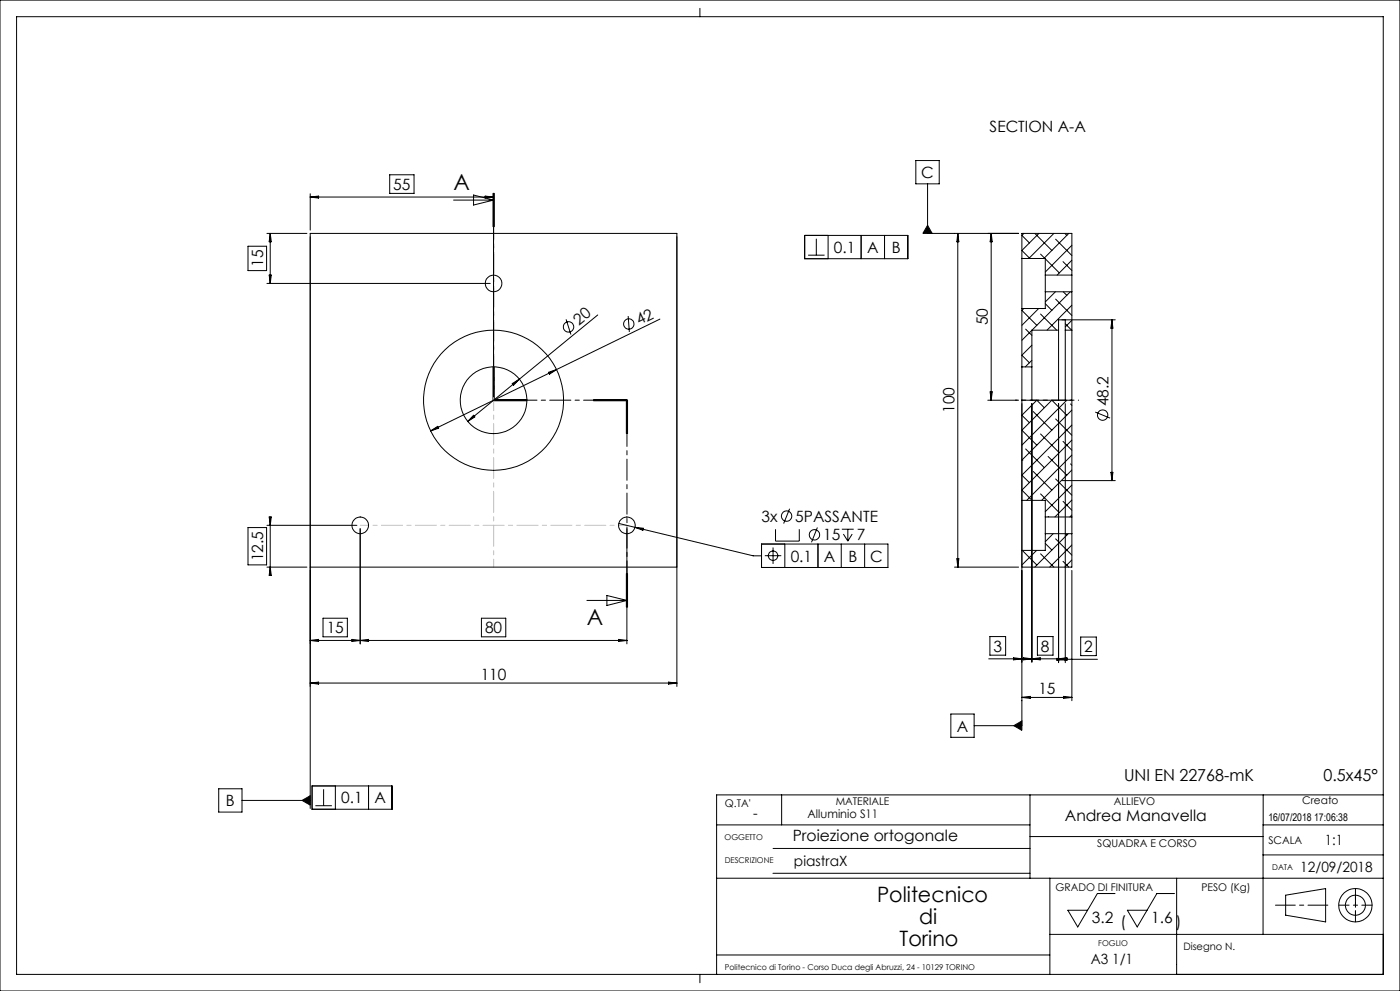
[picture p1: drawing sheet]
<svg xmlns="http://www.w3.org/2000/svg" width="420mm" height="297mm" viewBox="0 0 420 297" stroke-linecap="round" stroke-linejoin="round" font-family="sans-serif">
<g fill="none" stroke="#000" stroke-width=".3">
<path d="M0 0h420v297h-420zM5 5h410v287h-410zM210 2.5v2.5M93.1 58.1v10.9M93.1 59.1l2.5-.3v.6zM93.1 59.1h55M116.9 52.4h7.3v5.6h-7.3zM136.1 60h12M142.1 58.5l6 1.5-6 1.5zM145.6 58.8l2.5 .3-2.5 .3zM147.9 57.9v10M148.1 57.9v62h10"/>
<path d="M148.3 57.9v10M274.7 48.1h7.1v7h-7.1zM278.3 55.1v14.9h27.3M74.4 73.8h5.6v7.3h-5.6zM80.1 70h12M81.1 70l.3 2.5h-.6zM81.1 70v14.9M241.4 70.6h30.9v6.9h-30.9zM242.4 76.5h5M244.9 71.5v5M248.4 70.6v6.9M258.3 70.6v6.9"/>
<path d="M265.4 70.6v6.9M278.3 67.5l1.3 2.5h-2.7zM287.3 70l.4 2.5h-.6zM287.3 70v100M297.4 70v49.9M297.4 70l.3 2.5h-.7zM306.6 77.5v15M306.6 77.5v-7.5h15v12.4M306.6 77.5h7v4.9M307.2 70l-.6 .6 2.2 2.2M310.4 70l5.2 5.1M311.7 70l-5.1 5.1 2.4 2.4"/>
<path d="M312.2 76.2l1.3 1.3M313.6 77.6l4.2 4.2M316.2 70l-7.6 7.5M316.7 71.7l4.9 4.9M318.9 78.4l2.7 2.7M319.4 70l.6 .6M320.6 70l-7.4 7.5M321.6 73.5l-8 8M321.6 78l-4.5 4.4M80.1 84.9h67M80.8 82.4h.6l-.3 2.5zM169.8 95.7l1.5 4.6"/>
<path d="M179.3 94.4l-39 31.9M188.5 94.7l.3 4.8M198 95.6l-68.8 33.5M306.6 92.5v17.5M307.1 92.5l-.5 .5 4.4 4.5M307.7 98.6l1.9 1.9M311.6 92.5l-5 5M312.2 94.1l4.8 4.9M313.6 91l2 2M313.6 82.4v5.1M313.6 82.4h8M313.6 87.5v5h-7"/>
<path d="M313.6 87.5h8M316.6 87.5l-3 3M316.7 89.6l4.9 4.9M317.6 99v20.9M317.6 99h-8v11M319 87.5l1 1M319.6 97l1.9 2M319.6 99v20.9M319.6 95.8v3.2M319.6 99h2M321.1 87.5l-14.5 14.5M321.6 91.5l-7.5 7.5"/>
<path d="M321.6 96l-2 2M321.6 82.4v5.1M321.6 99v20.9M321.6 87.5v11.5M333.6 95.8v48.2M333.6 95.8l.3 2.6h-.6zM334.6 95.8h-17v3.2M147.9 109.9v10M148.1 119.8h10M148.3 109.9v10zM153.7 115l2.1-1.4-1.7 1.9zM164.6 111.6l2.3-.8-2 1.3z"/>
<path d="M178.1 119.9h10v10M178.1 119.8h10M187.9 119.9v10M188.3 119.9v10M296.3 119.9h9.3M297 117.4h.7l-.3 2.5zM306.6 110v9.9M306.6 119.9h15M306.6 119.9v97.6h-14.4M306.6 110h3M309.6 103.5l-3 3 2.2 2.2M309.6 108l-2 2"/>
<path d="M309.6 110v9.9M320 119.9l-13.4 13.5M321.6 119.9v35M129.2 129.1l2.1-1.3 .3 .5zM142.1 124.5l.4 .5-2.2 1.3zM148.1 120.1h10M178.1 120.1h10M306.6 137.9h.1M307.7 134.5l5.6 5.7M309.6 121v77.4M310 123.3l5.6 5.6M312.2 130.1l5.6 5.6"/>
<path d="M313.3 122.2l-2.3-2.3-4.4 4.6 2.2 2.2M314.4 136.8l5.6 5.6M316.7 125.6l4.9 4.9M317.6 121v77.6M318.9 132.3l2.7 2.6M319.6 121v77.6M320 124.5l-4.4-4.6-9 9 4.4 4.5M321.2 139l.4 .4M321.2 121.1l.4 .4M321.6 131.9l-15 15 3 3.1M321.6 122.9l-15 15M321.6 127.4l-15 15 2.2 2.2"/>
<path d="M321.6 136.4l-13.6 13.6M328.6 123.5l4.4 1.8M74.4 158.1h5.6v11.2h-5.6zM80.1 157.4h27M80.8 154.9h.6l-.3 2.5zM81.1 154.9v17.5M108.1 158.5v34.5M185.6 156.9l40.4 9.7h2.5M188.1 158.5v34.5M190.5 158l2.5 .3-.1 .6zM232.7 158.6v3.6h7.1v-3.6M236.9 152.5l-1.8 4.4"/>
<path d="M245.2 158.1l-1.7 4.4M252.6 158.6h3.5M254.4 158.6v3.6M310 141.3l5.6 5.6M312.2 148l5.6 5.6M313.6 154.9v-4.9h-7v15h7v-5.1M313.6 154.9v5M313.6 154.9h8M313.6 159.9h8M314.4 154.8l.2 .1M315.9 159.9l-2.3 2.4M316.7 143.5l4.9 4.9"/>
<path d="M318.6 144h16M318.9 150.2l2.7 2.7M319.6 159.9l.4 .5M320.5 159.9l-10.1 10.1M321.6 140.9l-9.1 9.1M321.6 145.4l-8 7.9M321.6 149.9l-5.1 5M321.6 154.3l-.6 .6M321.6 154.9v5M321.6 159.9v10.1h-15M333.3 141.6h.6l-.3 2.4zM80.1 170h12"/>
<path d="M81.1 170l.3 2.4h-.6zM93.1 170h110M176.1 179.9h12M182.1 178.5l6 1.4-6 1.6zM187.9 171.9v10M188.3 171.9v10M228.5 163.1h37.9v7h-37.9zM229.4 166.5h5M231.9 164.1v4.9M235.4 163.1v7M245.4 163.1v7M252.4 163.1v7"/>
<path d="M253 160.1l1.4 2.1M255.7 160.1l-1.3 2.1M259.4 163.1v7M286.3 170h19.3M287.1 167.5h.6l-.4 2.5zM306.7 165l4.3 4.3M311 165l-4.4 4.3M312.2 166l4 4M313.6 162.9l2 1.9M316.7 161.5l4.9 4.9M318.9 168.2l1.7 1.8M321.6 163.3l-6.7 6.7"/>
<path d="M321.6 167.8l-2.2 2.2M321.6 171v39M93.1 191.9h95M93.1 191.9l2.5-.3v.7zM96.9 185.3h7.3v5.5h-7.3zM105.6 191.6v.7l5-.7v.7zM144.4 185.3h7.3v5.5h-7.3zM185.6 191.6l2.5 .3-2.5 .4zM296.6 197.4h23.5M297 190.8h4.7v5.6h-4.7zM304.1 197.1l2.5 .3-2.5 .4zM307.1 197.1l5 .7v-.7l-5 .7z"/>
<path d="M311.2 190.8h4.7v5.6h-4.7zM317.1 197.3l2.5 .3-2.5 .3zM317.6 197.6h11.6M317.6 197.6l2.5 .3v-.8l-2.5 .3 2.5 .4M320.1 197.3l-2.5 .3M324.2 190.9h4.7v5.6h-4.7zM93.1 204.7l2.5-.3v.6zM93.1 204.7h110M200.6 204.4l2.5 .3-2.5 .3zM203.1 205.7v-135.7h-110v172.3M285.3 214h6.9v7h-6.9zM304.1 217.5l2.5-1.4v2.8z"/>
<path d="M306.6 209h15M306.6 209l2.5-.3v.6zM319.1 208.7l2.5 .3-2.5 .3zM65.6 236.4h7v7h-7zM72.6 239.9h20.5M90.6 239.9l2.5-1.4v2.8zM93.6 235.5h24v7h-24zM97.1 236.5v5M100.6 235.5v7M110.6 235.5v7M234.5 238.2v9M309 238.2v25"/>
<path d="M379 238.2v9M415 238.2h-200v53.8M94.6 241.5h5M215 247.2h94M231.9 254.3h77.1M309 250.7h69.9M378.9 256.2h36.1M415 247.2h-36.1v32.8M215 263.2h200M231.9 261.7h77.1M315 263.2v28.8M334.5 267.8h-5.3l-5.9 10-2.9-5h5.9"/>
<path d="M352.4 267.8h-5.3l-5.9 10-3-5h5.9M353 263.2v28.8M385.7 268.3l12-2v10l-12-2zM210 292v2.5M215 286.2h100M315 280h100"/>
<circle cx="148.1" cy="84.9" r="2.49"/>
<circle cx="170.6" cy="98" r="1.56"/>
<circle cx="188.6" cy="97.1" r="1.56"/>
<circle cx="148.1" cy="120" r="21"/>
<circle cx="148.1" cy="120" r="10"/>
<circle cx="330.8" cy="124.4" r="1.55"/>
<circle cx="108.1" cy="157.4" r="2.49"/>
<circle cx="188.1" cy="157.4" r="2.5"/>
<circle cx="236" cy="154.7" r="1.55"/>
<circle cx="231.9" cy="166.6" r="1.41"/>
<circle cx="244.3" cy="160.3" r="1.55"/>
<circle cx="406.6" cy="271.3" r="5"/>
<circle cx="406.6" cy="271.3" r="3"/>
</g>
<path d="M401.6 271.3h10M406.6 276.3v-10" fill="none" stroke="#000" stroke-width=".3" stroke-dasharray="6.3 1.3 1.3 1.3" stroke-dashoffset="3.3"/>
<path d="M382.6 271.3h15.7" fill="none" stroke="#000" stroke-width=".3" stroke-dasharray="6.3 1.3 1.3 1.3" stroke-dashoffset=".4"/>
<path d="M406.6 268.3v6" fill="none" stroke="#000" stroke-width=".3" stroke-dasharray="6.3 1.3 1.3 1.3" stroke-dashoffset="3"/>
<path d="M309.6 119.9h8" fill="none" stroke="#000" stroke-width=".3" stroke-dasharray="15.2 1.3 1.3 1.3" stroke-dashoffset="13.1"/>
<path d="M304.6 119.9h5" fill="none" stroke="#000" stroke-width=".3" stroke-dasharray="15.2 1.3 1.3 1.3" stroke-dashoffset="14.6"/>
<path d="M319.6 119.9h4" fill="none" stroke="#000" stroke-width=".3" stroke-dasharray="15.2 1.3 1.3 1.3" stroke-dashoffset="15.1"/>
<path d="M317.6 119.9h2" fill="none" stroke="#000" stroke-width=".3" stroke-dasharray="15.2 1.3 1.3 1.3"/>
<path d="M148.1 57.9v62M188.1 119.9v62" fill="none" stroke="#000" stroke-width=".3" stroke-dasharray="6.3 1.3 1.3 1.3" stroke-dashoffset="2.7"/>
<path d="M148.1 119.9h40" fill="none" stroke="#000" stroke-width=".3" stroke-dasharray="6.3 1.3 1.3 1.3" stroke-dashoffset="3.5"/>
<path d="M108.1 157.4h80" fill="none" stroke="#c0c0c0" stroke-width=".3" stroke-dasharray="6.3 1.3 1.3 1.3" stroke-dashoffset="3.8"/>
<path d="M148.1 169.9v-100" fill="none" stroke="#c0c0c0" stroke-width=".3" stroke-dasharray="6.3 1.3 1.3 1.3" stroke-dashoffset="4"/>
<path d="M90.6 239.9l2.5 1.4v-2.8zM304.1 217.5l2.5 1.4v-2.8zM278.3 67.5l-1.4 2.5h2.7z" fill="#000"/>
<g font-size="6.7">
<text x="136.1" y="57">A</text>
<text x="176.1" y="187.3">A</text>
</g>
<g font-size="6.3">
<text x="263.1" y="270.4">Politecnico</text>
<text x="275.7" y="276.8">di</text>
<text x="269.9" y="283.7">Torino</text>
</g>
<g font-size="4.9">
<text x="337.2" y="234">UNI EN 22768-mK</text>
<text x="397" y="234.1">0.5x45°</text>
</g>
<g font-size="4.7">
<text x="296.9" y="39.5">SECTION A-A</text>
<text x="276.4" y="53.4">C</text>
<text x="118" y="56.9">55</text>
<text x="250.2" y="75.8">0.1</text>
<text x="260.1" y="75.8">A</text>
<text x="267.5" y="75.8">B</text>
<text x="79" y="80" transform="rotate(-90 79 80)">15</text>
<text x="173.6" y="97.7" transform="rotate(-39 173.6 97.7)">20</text>
<text x="191.7" y="97.5" transform="rotate(-26 191.7 97.5)">42</text>
<text x="296.4" y="97.5" transform="rotate(-90 296.4 97.5)">50</text>
<text x="286.4" y="123.8" transform="rotate(-90 286.4 123.8)">100</text>
<text x="332.5" y="121.8" transform="rotate(-90 332.5 121.8)">48.2</text>
<text x="228.5" y="156.4">3x</text>
<text x="238.6" y="156.4">5PASSANTE</text>
<text x="246.9" y="162">15</text>
<text x="257.1" y="162">7</text>
<text x="79" y="168.2" transform="rotate(-90 79 168.2)">12.5</text>
<text x="237.2" y="168.3">0.1</text>
<text x="247.2" y="168.3">A</text>
<text x="254.6" y="168.3">B</text>
<text x="261" y="168.3">C</text>
<text x="98" y="189.8">15</text>
<text x="145.5" y="189.8">80</text>
<text x="298.1" y="195.3">3</text>
<text x="312.3" y="195.3">8</text>
<text x="325.3" y="195.5">2</text>
<text x="144.2" y="203.7">110</text>
<text x="311.5" y="208">15</text>
<text x="287" y="219.2">A</text>
<text x="67.8" y="241.6">B</text>
<text x="102.4" y="240.8">0.1</text>
<text x="112.4" y="240.8">A</text>
<text x="319.4" y="246.1">Andrea Manavella</text>
<text x="237.8" y="252.1">Proiezione ortogonale</text>
<text x="327.5" y="276.8">3.2 (</text>
<text x="345.4" y="276.8">1.6 )</text>
</g>
<g font-size="4.2">
<text x="225.9" y="245.1">-</text>
<text x="397.5" y="253.2">1:1</text>
<text x="238.2" y="259.5">piastraX</text>
<text x="390.1" y="261.3">12/09/2018</text>
<text x="327.2" y="289">A3 1/1</text>
</g>
<text font-size="3.5" x="242.3" y="245.1">Alluminio S11</text>
<g font-size="3.2">
<text x="217.5" y="241.9">Q.TA'</text>
<text x="250.7" y="241.3">MATERIALE</text>
<text x="334.2" y="241.2">ALLIEVO</text>
<text x="390.7" y="241">Creato</text>
<text x="380.5" y="246.1">16/07/2018 17:06:38</text>
<text x="329.2" y="253.9">SQUADRA E CORSO</text>
<text x="380.5" y="252.9">SCALA</text>
<text x="316.7" y="267.2">GRADO DI FINITURA</text>
<text x="360.5" y="267">PESO (Kg)</text>
</g>
<text font-size="3.1" x="355" y="284.8">Disegno N.</text>
<g font-size="2.4">
<text x="217.4" y="251.7">OGGETTO</text>
<text x="217.4" y="258.7">DESCRIZIONE</text>
<text x="381.6" y="260.6">DATA</text>
<text x="329.5" y="283.6">FOGLIO</text>
<text x="217.4" y="290.7">Politecnico di Torino - Corso Duca degli Abruzzi, 24 - 10129 TORINO</text>
</g>
</svg>
